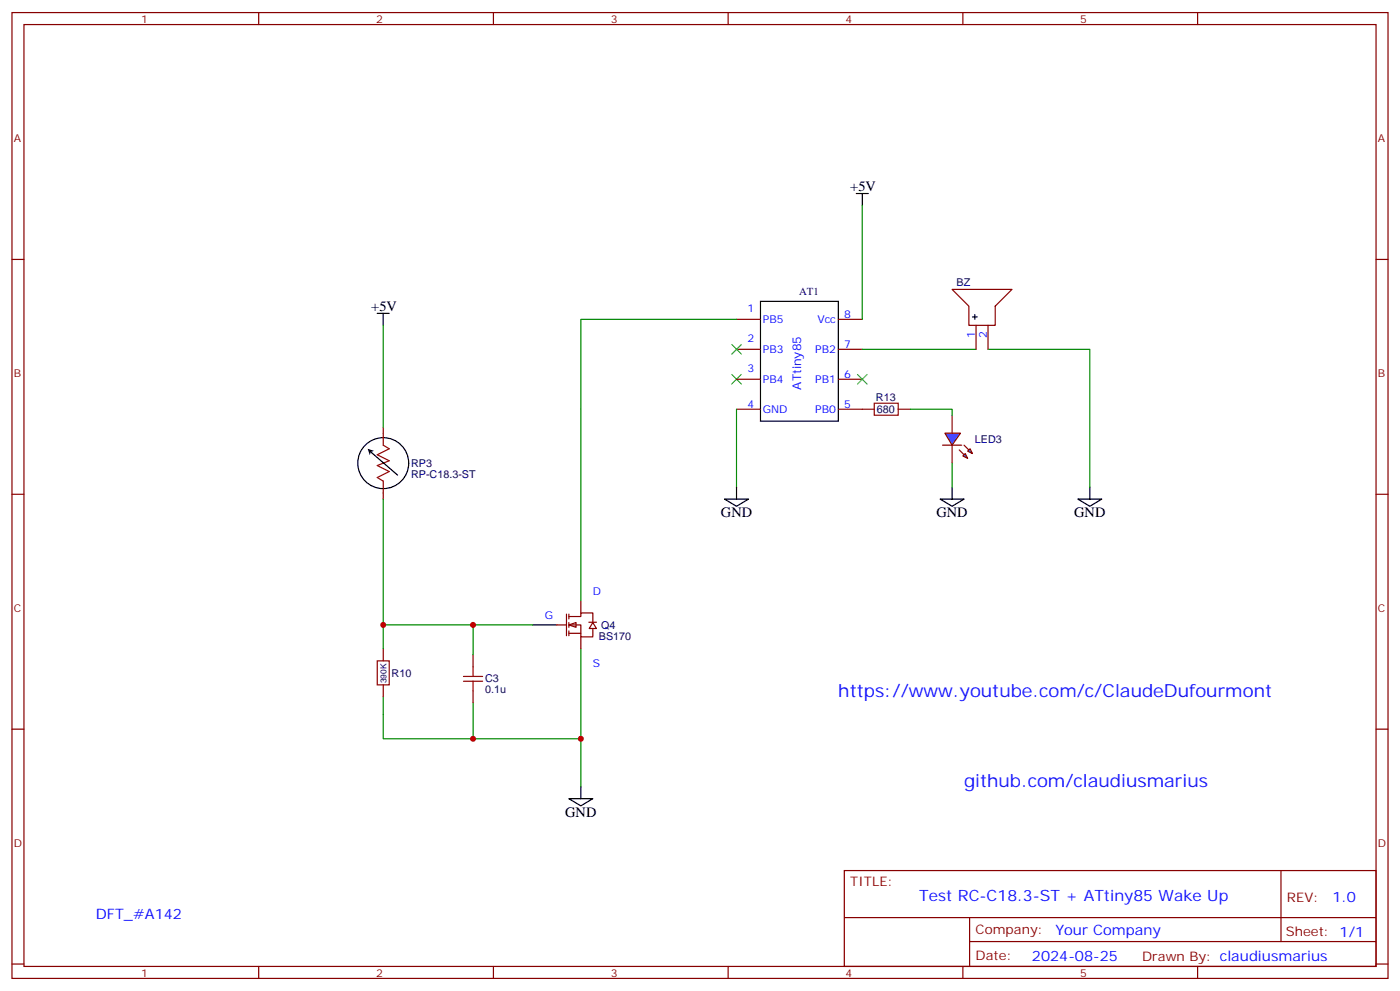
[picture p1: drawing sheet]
<svg xmlns="http://www.w3.org/2000/svg" width="412mm" height="292mm" viewBox="0 0 412 292" stroke-linecap="round" stroke-linejoin="round" font-family="sans-serif">
<g fill="none" stroke="#870000" stroke-width=".35">
<path d="M3.5 3.7h405.4v284.3h-405.4zM7.1 7.2h398.2v277.3h-398.2zM76.2 3.7v3.5M145.3 3.7v3.5M214.5 3.7v3.5M283.6 3.7v3.5M352.8 3.7v3.5M3.5 76.4h3.6M405.3 76.4h3.6M217 94h7M246.9 94h7.1M217 102.8h7"/>
<path d="M217 111.7h7M246.9 102.8h7.1M246.9 111.7h7.1M217 120.5h7M246.9 120.5h10.6M264.6 120.5h3.5M3.5 145.5h3.6M405.3 145.5h3.6M3.5 214.7h3.6M405.3 214.7h3.6M248.7 256.3h156.6v28.2h-156.6zM377.3 256.3v20.9"/>
<path d="M248.7 270.1h156.5M285.6 277.2h119.6M285.6 270.1v14.2M3.5 283.8h3.6M76.2 284.5v3.5M145.3 284.5v3.5M214.5 284.5v3.5M283.6 284.5v3.5M352.8 284.5v3.5M405.3 283.8h3.6"/>
</g>
<path d="M252.2 57h3.6M254 57v3.5M224 88.7h22.9v35.3h-22.9zM157 184h7" fill="none" stroke="#000" stroke-width=".35"/>
<path d="M215.5 110.2l2.9 2.9M218.4 110.2l-2.9 2.9" fill="none" stroke="#3c3" stroke-width=".35"/>
<path d="M217 120.5v22.9M112.9 184h44.1M171.1 191v26.5h-58.2v-12.4" fill="none" stroke="#008700" stroke-width=".35"/>
<path d="M257.5 118.7h7.1v3.5h-7.1z" fill="none" stroke="#a10000" stroke-width=".35"/>
<path d="M167.6 184l2.1-.7v1.4z" fill="#fff" stroke="#870000" stroke-width=".35"/>
<g fill="none" stroke="#870000" stroke-width=".35">
<path d="M112.9 125.8v1.7M112.9 145.2v1.7M171.1 176.9v3.5M112.9 191v3.6M164 184h2.9M166.9 180.8v6.3M167.6 181.5h3.5v-1.1h3.5v2.9M167.6 184h3.5v3.5h3.5v-2.5M167.6 186.4h3.5M167.6 180.8v1.4M167.6 183.3v1.4M167.6 185.7v1.4"/>
<path d="M171.1 187.5v3.5M173.5 183.2h2.2M174.6 183.3l1.1 1.7h-2.1zM112.9 201.6v3.5"/>
</g>
<path d="M112.9 127.5v3.6l1.8 1-3.6 1.8 3.6 1.7-3.6 1.5 3.6 1.7-3.6 1.8 1.8 1v3.6M111.1 194.6h3.6v7h-3.6z" fill="none" stroke="#a10000" stroke-width=".35"/>
<path d="M254 60.5v33.5M217 94h-45.9v82.9M254 102.8h33.5M112.9 146.9v44.1" fill="none" stroke="#008700" stroke-width=".35"/>
<g fill="none" stroke="#000" stroke-width=".35">
<path d="M111.1 92.3h3.6M112.9 92.3v3.5M109.4 133.2l7.7 6.7"/>
<circle cx="112.9" cy="136.3" r="7.5"/>
</g>
<path d="M108.3 132.1l1.9 .6-1 .4-.3 .9z" fill="#000"/>
<path d="M215.5 101.4l2.9 2.8M218.4 101.4l-2.9 2.8M252.6 110.2l2.8 2.9M255.4 110.2l-2.8 2.9" fill="none" stroke="#3c3" stroke-width=".35"/>
<path d="M278.3 127.5h4.6l-2.4 3.6z" fill="#09f" stroke="#870000" stroke-width=".35"/>
<path d="M277.6 131.1h5.7z" fill="#f00" stroke="#870000" stroke-width=".35"/>
<g fill="#870000" stroke="#870000" stroke-width=".35">
<path d="M284 131.1l1.4 1.4z"/>
<path d="M282.6 132.5l1.4 1.4z"/>
</g>
<g fill="#09f" stroke="#870000" stroke-width=".35">
<path d="M285 132.8l.8-.7 .7 1.4z"/>
<path d="M284.3 133.5l.7 1.4-1.4-.7z"/>
</g>
<path d="M280.5 85.2h17.6l-4.9 4.9v5.7h-7.8v-5.7zM287.5 95.8v7M291 95.8v7M280.5 122.2v5.3M280.5 131.1v5.2M139.3 192.8v3.5M139.3 203.4v3.5" fill="none" stroke="#870000" stroke-width=".35"/>
<path d="M112.9 95.8v30M291 102.8h30v40.6M268.1 120.5h12.4v1.7M280.5 136.3v7.1M139.3 184v8.8M139.3 206.9v10.6M171.1 217.5v14.1" fill="none" stroke="#008700" stroke-width=".35"/>
<path d="M136.5 199.1h5.7M139.3 196.3v2.8M136.5 200.6h5.7M139.3 200.6v2.8" fill="none" stroke="#a10000" stroke-width=".35"/>
<path d="M286.5 93.3h1.4M287.2 92.6v1.4M213.4 146.9h7.1l-3.5 2.1zM217 143.4v3.5M276.9 146.9h7.1l-3.5 2.1zM280.5 143.4v3.5M317.5 146.9h7.1l-3.6 2.1zM321 143.4v3.5M167.6 235.1h7l-3.5 2.1zM171.1 231.6v3.5" fill="none" stroke="#000" stroke-width=".35"/>
<g fill="#c00">
<circle cx="112.9" cy="184" r=".88"/>
<circle cx="139.3" cy="184" r=".88"/>
<circle cx="139.3" cy="217.5" r=".88"/>
<circle cx="171.1" cy="217.5" r=".88"/>
</g>
<g font-size="5.3" fill="#00f">
<text x="246.9" y="205.1">https://www.youtube.com/c/ClaudeDufourmont</text>
<text x="284" y="231.6">github.com/claudiusmarius</text>
</g>
<text font-size="4.6" fill="#00f" x="270.8" y="265.3">Test RC-C18.3-ST + ATtiny85 Wake Up</text>
<g font-size="4.2">
<text x="250.5" y="56.3">+5V</text>
<text x="109.4" y="91.5">+5V</text>
<text x="212.4" y="152.2">GND</text>
<text x="275.9" y="152.2">GND</text>
<text x="316.4" y="152.2">GND</text>
<text x="166.5" y="240.4">GND</text>
</g>
<g font-size="4.2" fill="#00f">
<text x="392.5" y="265.6">1.0</text>
<text x="28.2" y="270.4">DFT_#A142</text>
<text x="310.9" y="275.1">Your Company</text>
<text x="304" y="282.9">2024-08-25</text>
</g>
<g font-size="3.9" fill="#800">
<text x="250.5" y="260.9">TITLE:</text>
<text x="379.1" y="265.6">REV:</text>
<text x="287.4" y="275.1">Company:</text>
<text x="378.7" y="275.7">Sheet: 1/1</text>
<text x="287.4" y="282.8">Date:</text>
<text x="336.4" y="282.8">Drawn By: claudiusmarius</text>
</g>
<text font-size="3.5" fill="#00f" x="236" y="114.7" transform="rotate(-90 236 114.7)">ATtiny85</text>
<g font-size="3.2" fill="#800">
<text x="41.6" y="6.7">1</text>
<text x="110.8" y="6.7">2</text>
<text x="179.9" y="6.7">3</text>
<text x="249.1" y="6.7">4</text>
<text x="318.2" y="6.7">5</text>
<text x="4.1" y="41.8">A</text>
<text x="405.9" y="41.8">A</text>
<text x="4.1" y="110.9">B</text>
<text x="405.9" y="110.9">B</text>
<text x="4.1" y="180.1">C</text>
<text x="405.9" y="180.1">C</text>
<text x="4.1" y="249.2">D</text>
<text x="405.9" y="249.2">D</text>
<text x="41.6" y="287.5">1</text>
<text x="110.8" y="287.5">2</text>
<text x="179.9" y="287.5">3</text>
<text x="249.1" y="287.5">4</text>
<text x="318.2" y="287.5">5</text>
</g>
<g font-size="3.2" fill="#000080">
<text x="235.4" y="86.7">AT1</text>
<text x="281.8" y="84.1">BZ</text>
<text x="258" y="118.1">R13</text>
<text x="258.3" y="121.6">680</text>
<text x="287.2" y="130.4">LED3</text>
<text x="121.1" y="137.4">RP3</text>
<text x="121.1" y="140.6">RP-C18.3-ST</text>
<text x="177.1" y="185.3">Q4</text>
<text x="176.4" y="188.4">BS170</text>
<text x="115.4" y="199.4">R10</text>
<text x="142.9" y="200.9">C3</text>
<text x="142.9" y="204.1">0.1u</text>
</g>
<g font-size="3.2" fill="#00f">
<text x="220.2" y="91.9">1</text>
<text x="224.7" y="95.1">PB5</text>
<text x="240.8" y="95.1">Vcc</text>
<text x="248.7" y="93.7">8</text>
<text x="220.2" y="100.7">2</text>
<text x="287.2" y="99.6" transform="rotate(-90 287.2 99.6)">1</text>
<text x="290.7" y="99.6" transform="rotate(-90 290.7 99.6)">2</text>
<text x="224.7" y="103.9">PB3</text>
<text x="240.1" y="103.9">PB2</text>
<text x="248.7" y="102.5">7</text>
<text x="220.2" y="109.5">3</text>
<text x="224.7" y="112.7">PB4</text>
<text x="240.1" y="112.7">PB1</text>
<text x="248.7" y="111.3">6</text>
<text x="220.2" y="120.1">4</text>
<text x="224.7" y="121.5">GND</text>
<text x="240.1" y="121.5">PB0</text>
<text x="248.7" y="120.1">5</text>
<text x="174.6" y="175.2">D</text>
<text x="160.5" y="182.2">G</text>
<text x="174.6" y="196.3">S</text>
</g>
<text font-size="2.5" fill="#000080" x="113.8" y="201.1" transform="rotate(-90 113.8 201.1)">390K</text>
</svg>
